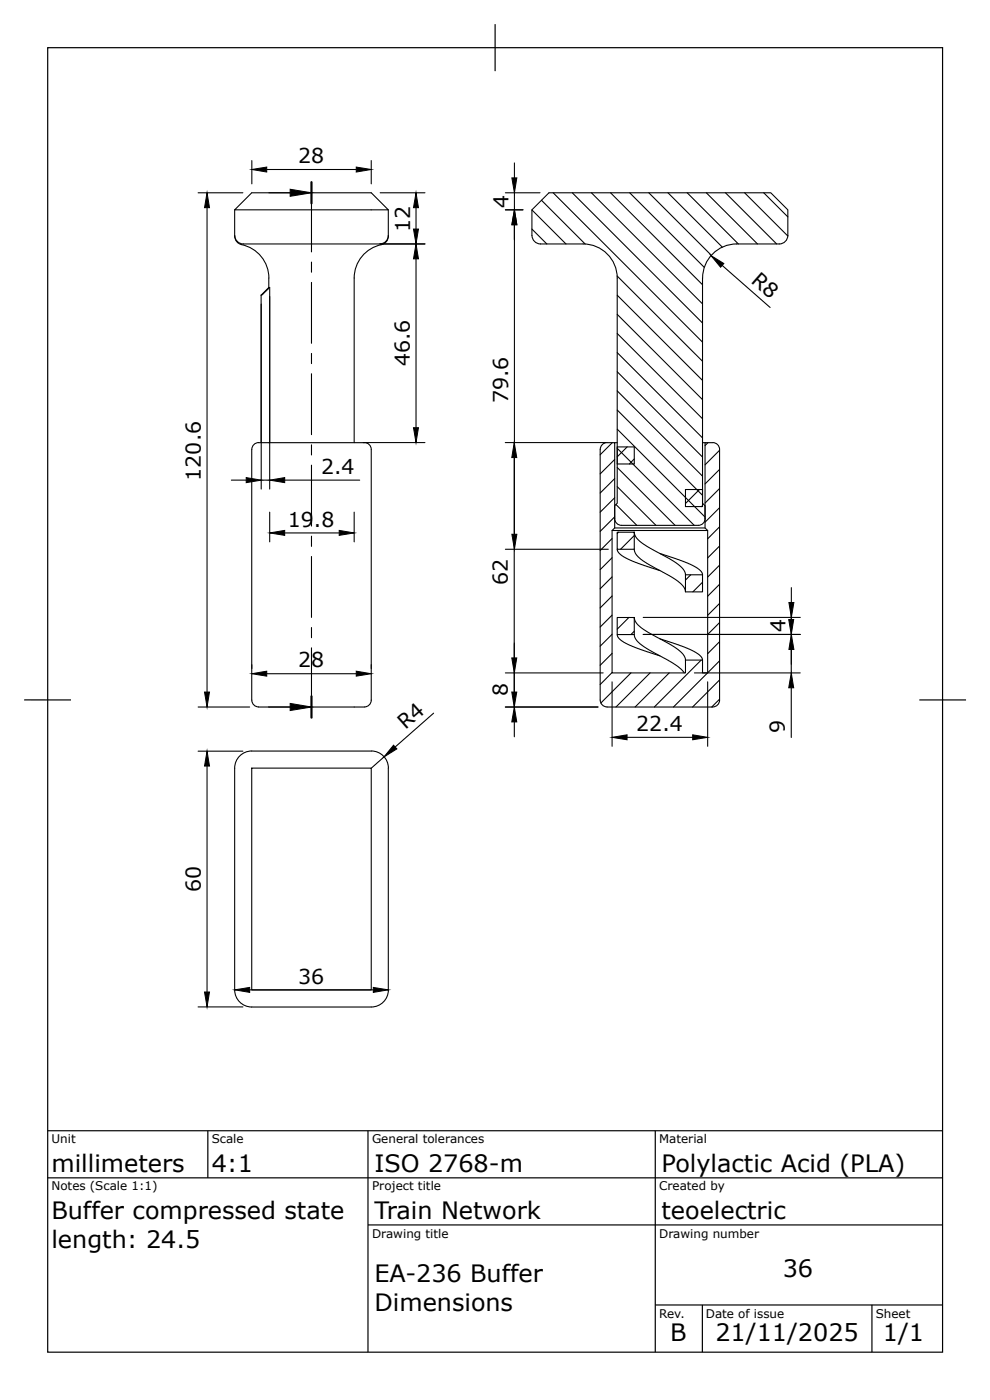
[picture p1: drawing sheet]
<svg xmlns="http://www.w3.org/2000/svg" width="210mm" height="297mm" viewBox="0 0 210 297" stroke-linecap="round" stroke-linejoin="round" font-family="sans-serif">
<g fill="none" stroke="#000" stroke-width=".25">
<path d="M10.1 10.1h190.1v277.1h-190.1zM105.1 5.1v10M5.1 148.7h10M205.1 148.7h-9.9M10.1 240.2h190.1M10.1 250.2h190.1M44.1 240.2v10M78.1 240.2v47M139.1 240.2v47M78.1 260.2h122.1M139.1 277.2h61.1M149.1 277.2v10"/>
<path d="M185.2 277.2v10"/>
</g>
<g fill="none" stroke="#000" stroke-width=".23">
<path d="M53.5 34.1v4.9M56.6 36h19.1M78.8 34.1v4.9M109.2 34.6v3.2M42.1 40.9h9.5M44 44.1v102.9M49.8 44.6v5.5a1.85 1.85 0 0 0 1.5 1.9 7.3 7.3 0 0 1 5.8 7.1M49.9 50a2.08 2.08 0 0 0 2.6 1.8h27.3a2.39 2.39 0 0 0 2.6-1.3l.1-.5M53.5 40.9h25.3l3.7 3.7h-32.7zM57.1 59.1v2M66.1 43.2v10.3M66.1 55.7v2.1"/>
<path d="M66.1 60v12.9M80.7 40.9h9.5M80.7 51.8h9.5M82.5 44.6v5.5a1.86 1.86 0 0 1-1.5 1.9 7.3 7.3 0 0 0-5.8 7.1v34.9M88.3 44.1v4.6M88.3 55v35.8M107.3 40.9h7.4M107.3 44.6h3.8M109.2 40.9v3.7M109.2 47.7v65.8M113 48.7l3.1 3.1M113 44.6l7.2 7.2"/>
<path d="M115 42.5l9.3 9.3M117.5 40.9l31.7 31.8M121.5 40.9l27.7 27.7M123.8 51.8h-9a1.84 1.84 0 0 1-1.8-1.8v-5.4l3.6-3.7h47.1l3.6 3.7v5.4a1.81 1.81 0 0 1-1.8 1.8h-9.1a7.2 7.2 0 0 0-7.2 7.3v47.8l.5 .5v2.7M123.8 51.8a7.2 7.2 0 0 1 7.3 7.3v47.8l-.6 .5v2.7a1.45 1.45 0 0 0 1.5 1.5h16.3a1.45 1.45 0 0 0 1.4-1.5M125.6 40.9l23.6 23.6M129.6 40.9l19.6 19.6M131 58.6l18.2 18.1M133.7 40.9l15.8 15.9M137.8 40.9l13.2 13.3M141.8 40.9l11.6 11.6M145.9 40.9l10.9 10.9"/>
<path d="M150 40.9l10.9 10.9M153.4 56.4l10.1 8.9M154.1 40.9l10.8 10.9M158.1 40.9l9.2 9.2M162.2 40.9l5.1 5.2M55.4 62.7v31.3M55.5 64.6v39.3M57.1 61.1h.2v32.9M57.1 61.1l-1.7 1.6M57.3 61.1l-1.9 1.6M57.3 63v40.9M66.1 75.1v2.1"/>
<path d="M66.1 79.4v12.9M131.1 79l18.1 18.1M131.1 74.9l18.1 18.1M131.1 70.8l18.1 18.1M131.1 66.8l18.1 18.1M131.1 62.7l18.1 18.1M54.9 94h21.7a2.38 2.38 0 0 1 2 .6l.2 .9v53.2a1.45 1.45 0 0 1-1.4 1.4M54.9 94a1.48 1.48 0 0 0-1.4 1.5v53.2a1.45 1.45 0 0 0 1.4 1.4M66.1 94.5v2.1M66.1 98.8v12.9M77.1 94h13.1M107.3 94h21.3"/>
<path d="M109.2 97.2v53M130 94l-2.6 2.6M130.5 94h.6M130.5 97.6l-3.1 3.1M131.1 94.9h3.6v3.6h-3.6zM131.1 99.3l12.3 12.3M131.1 95.2l16.3 16.4M131.1 91.1l18.6 18.7M131.1 87.1l18.1 18.1M131.1 83l18.1 18.1M133.2 94.9l-2.1 2.1M134.7 97.5l-1.1 1"/>
<path d="M149.2 94h.5M150.4 94l-.7 .6M152.8 95.6l-3.1 3.1M152.8 99.7l-3.1 3.1M49.1 102h3.2M55.5 102h1.8M57.3 108.8v6.3M60.5 113.2h11.5M60.5 102h15.9M66.1 113.9v2.1M66.1 118.2v12.9M75.2 108.8v6.3"/>
<path d="M107.3 116.7h21.9M130 112.7h20.3M130 114.4l-2.6 2.5M130 118.5l-2.6 2.5M130.5 112.1h19.2M130.5 101.7l-3.1 3M130.5 105.7l-3.1 3.1M130.5 109.8l-3.1 3.1M130.8 107.2l4.4 4.4M131.1 113h3.6v3.7h-3.6zM131.1 116.7l.1 .5 .4 .5 1.8 1.1 2.7 1.1 4 1.3M131.1 103.4l8.2 8.2"/>
<path d="M131.3 113l-.2 .3M134.7 116.7l.3 .9 1.1 1.2 1.4 .9 6.1 3.5 1.4 1.2 .4 .7 .2 .6M134.7 113l.3 1 1.1 1.2 1.4 .9 6.1 3.4 1.4 1.2 .4 .8 .2 .6M134.7 113.7l-2.9 3M140.1 117.6l4 1.3 2.9 1.2 1.7 1 .3 .5 .2 .5M145.6 104h3.6v3.6h-3.6zM148.5 104l-2.9 2.9M149.2 107.4l-.2 .2M152.8 103.8l-3.1 3M152.8 107.8l-3.1 3.1M152.8 111.9l-2.5 2.5M152.8 116l-2.5 2.5"/>
<path d="M66.1 133.3v2.1M66.1 137.6v10.3M130 122.5l-2.6 2.6M130 126.6l-2.6 2.5M130 130.7l-2.6 2.5M130 134.7l-2.6 2.5M130 138.8l-2.6 2.5M131.1 131.2h3.6v3.6h-3.6zM131.1 134.8l.4 .9 1.4 1 2.7 1.1 4.5 1.5M133.6 131.1l-2.5 2.5M134.7 134.8l.4 1.1 1.3 1.2 6.7 3.9 1.4 1 .8 .9M134.7 131.2l.3 .9 1.1 1.2 1.6 1 5.9 3.3 1.5 1.4 .3 .6 .2 .6"/>
<path d="M134.7 134.1l-.7 .7M136.6 131.1h33.3M136.6 134.8h33.3M140.1 135.7l3.9 1.2 3 1.3 1.7 1 .3 .5 .2 .5M145.6 122.1h3.6v3.6h-3.6zM146.7 122.1l-1.1 1.1M149.2 123.7l-2.1 2M152.8 120l-2.5 2.6M152.8 124.1l-2.5 2.5M152.8 128.2l-2.5 2.5M152.8 132.2l-2.5 2.6M152.8 136.3l-2.5 2.5"/>
<path d="M168 128.4v14.5M168 124.8v3.2M42.1 150.2h10.9M42.1 159.5h9.5M53.5 159.5h25.3M53.5 159.5a3.6 3.6 0 0 0-3.7 3.6v47.2M54.9 150.2h22.5M56.6 143.1h19.1M78.8 159.5a3.6 3.6 0 0 1 3.7 3.6M92.1 151.5l-8.2 7.2M107.3 150.2h19.7M107.3 142.9h20.8"/>
<path d="M109.2 153.3v3.2M128.9 150.2h22.4M128.9 150.1a1.45 1.45 0 0 1-1.4-1.4l-.1-53.2a1.49 1.49 0 0 1 1.5-1.5h1.6v18.1l-.5 .6v30.2h15.6v-2.7h3.6v2.7h1.1v-30.2l-.6-.6v-18.1h1.6a1.41 1.41 0 0 1 1.5 1.5v53.2a1.45 1.45 0 0 1-1.4 1.4M130 142.8l-2.6 2.6M130 144.8v13.7M133.2 156.6h13.9M134 142.9l-6.4 6.4M138 142.9l-7.2 7.3M142.1 142.9l-7.2 7.3M147.5 142.9h22.4M148.9 140.2l-10 10M150.3 142.9l-7.3 7.3"/>
<path d="M150.3 144.8v13.7M152.8 140.4l-2.5 2.5M152.8 144.4l-5.7 5.8M152.8 148.5l-1.7 1.7M168 146.1v10.5M44 162.7v48M53.5 163.1h25.3v47.2h-25.3zM81.5 160.8l-2.7 2.4M82.5 163.1v47.2M42.1 213.9h9.5M49.8 210.2a3.6 3.6 0 0 0 3.7 3.7h25.3a3.6 3.6 0 0 0 3.7-3.7M53 210.2h26.3"/>
</g>
<path d="M66.1 38.7v4.5M66.1 147.9v4.5" fill="none" stroke="#000" stroke-width=".46"/>
<g fill="#000">
<path d="M53.5 36l3.1-.5v1zM75.7 35.5l3.1 .5-3.1 .5zM108.7 37.8h1.1l-.6 3.1zM44 40.9l.5 3.2h-1.1zM61.6 40.2l4.5 .7-4.5 .8zM88.3 40.9l.6 3.2h-1.1zM87.8 48.7h1.1l-.6 3.1zM88.3 51.8l.6 3.2h-1.1zM109.2 44.6l.6 3.1h-1.1zM151 54.3l2.7 1.7-.7 .8zM87.8 90.8h1.1l-.6 3.2zM109.2 94l.5 3.2h-1z"/>
<path d="M52.3 101.4l3.2 .6-3.2 .5zM57.3 113.2l3.2-.5v1zM57.3 102l3.2-.6v1.1zM72 112.7l3.2 .5-3.2 .5zM108.7 113.5h1.1l-.6 3.2zM108.7 139.7h1l-.5 3.2zM167.5 131.6h1l-.5 3.2zM167.5 128h1.1l-.6 3.1zM168 134.8l.6 3.1h-1.1zM43.4 147h1.1l-.5 3.2zM53.5 143.1l3.1-.5v1zM61.6 149.4l4.5 .8-4.5 .7z"/>
<path d="M75.7 142.6l3.1 .5-3.1 .5zM83.6 158.3l.7 .8-2.8 1.7zM108.7 147h1l-.5 3.2zM109.2 150.2l.5 3.1h-1zM130 156.6l3.2-.5v1zM147.1 156.1l3.2 .5-3.2 .5zM168 142.9l.5 3.2h-1zM44 159.5l.5 3.2h-1.1zM43.4 210.7h1.1l-.5 3.2zM49.9 210.2l3.1-.5v1.1zM79.3 209.7l3.2 .5-3.2 .6z"/>
</g>
<g fill="none" stroke="#000" stroke-width=".21">
<path d="M53.5 36l3.1-.5v1zM75.7 35.5l3.1 .5-3.1 .5zM108.7 37.8h1.1l-.6 3.1zM44 40.9l.5 3.2h-1.1zM61.6 40.2l4.5 .7-4.5 .8zM87.8 48.7h1.1l-.6 3.1zM88.3 40.9l.6 3.2h-1.1zM88.3 51.8l.6 3.2h-1.1zM109.2 44.6l.6 3.1h-1.1zM151 54.3l2.7 1.7-.7 .8zM87.8 90.8h1.1l-.6 3.2zM109.2 94l.5 3.2h-1z"/>
<path d="M52.3 101.4l3.2 .6-3.2 .5zM57.3 113.2l3.2-.5v1zM57.3 102l3.2-.6v1.1zM72 112.7l3.2 .5-3.2 .5zM108.7 113.5h1.1l-.6 3.2zM108.7 139.7h1l-.5 3.2zM167.5 131.6h1l-.5 3.2zM167.5 128h1.1l-.6 3.1zM168 134.8l.6 3.1h-1.1zM43.4 147h1.1l-.5 3.2zM44 159.5l.5 3.2h-1.1zM53.5 143.1l3.1-.5v1z"/>
<path d="M61.6 149.4l4.5 .8-4.5 .7zM75.7 142.6l3.1 .5-3.1 .5zM83.6 158.3l.7 .8-2.8 1.7zM108.7 147h1l-.5 3.2zM109.2 150.2l.5 3.1h-1zM130 156.6l3.2-.5v1zM147.1 156.1l3.2 .5-3.2 .5zM168 142.9l.5 3.2h-1zM43.4 210.7h1.1l-.5 3.2zM49.9 210.2l3.1-.5v1.1zM79.3 209.7l3.2 .5-3.2 .6z"/>
</g>
<g font-size="5.1">
<text x="10.9" y="249">millimeters</text>
<text x="45" y="249">4:1</text>
<text x="79.5" y="249">ISO 2768-m</text>
<text x="140.5" y="249">Polylactic Acid (PLA)</text>
<text x="10.9" y="258.9">Buffer compressed state</text>
<text x="79.5" y="258.9">Train Network</text>
<text x="140.5" y="258.9">teoelectric</text>
<text x="10.9" y="265">length: 24.5</text>
<text x="79.5" y="272.3">EA-236 Buffer</text>
<text x="166.2" y="271.3">36</text>
<text x="79.5" y="278.4">Dimensions</text>
<text x="142.3" y="284.8">B</text>
<text x="151.9" y="284.8">21/11/2025</text>
<text x="187.5" y="284.8">1/1</text>
</g>
<g font-size="4.4">
<text x="63.3" y="34.7">28</text>
<text x="108" y="44.1" transform="rotate(-90 108 44.1)">4</text>
<text x="87.1" y="49.3" transform="rotate(-90 87.1 49.3)">12</text>
<text x="159.3" y="59.8" transform="rotate(41 159.3 59.8)">R8</text>
<text x="87" y="77.8" transform="rotate(-90 87 77.8)">46.6</text>
<text x="107.9" y="85.6" transform="rotate(-90 107.9 85.6)">79.6</text>
<text x="68.2" y="100.7">2.4</text>
<text x="42.6" y="102.1" transform="rotate(-90 42.6 102.1)">120.6</text>
<text x="61.1" y="111.8">19.8</text>
<text x="107.9" y="124.3" transform="rotate(-90 107.9 124.3)">62</text>
<text x="166.8" y="134.3" transform="rotate(-90 166.8 134.3)">4</text>
<text x="63.3" y="141.8">28</text>
<text x="107.9" y="147.9" transform="rotate(-90 107.9 147.9)">8</text>
<text x="86.1" y="155.1" transform="rotate(-42 86.1 155.1)">R4</text>
<text x="135.1" y="155.3">22.4</text>
<text x="166.7" y="155.6" transform="rotate(-90 166.7 155.6)">9</text>
<text x="42.6" y="189.5" transform="rotate(-90 42.6 189.5)">60</text>
<text x="63.3" y="208.9">36</text>
</g>
<g font-size="2.5">
<text x="10.9" y="242.9">Unit</text>
<text x="45" y="242.9">Scale</text>
<text x="79" y="242.9">General tolerances</text>
<text x="140" y="242.9">Material</text>
<text x="10.9" y="252.8">Notes (Scale 1:1)</text>
<text x="79" y="252.8">Project title</text>
<text x="140" y="252.8">Created by</text>
<text x="79" y="262.9">Drawing title</text>
<text x="140" y="262.9">Drawing number</text>
<text x="140" y="280">Rev.</text>
<text x="149.9" y="280">Date of issue</text>
<text x="186" y="280">Sheet</text>
</g>
</svg>
